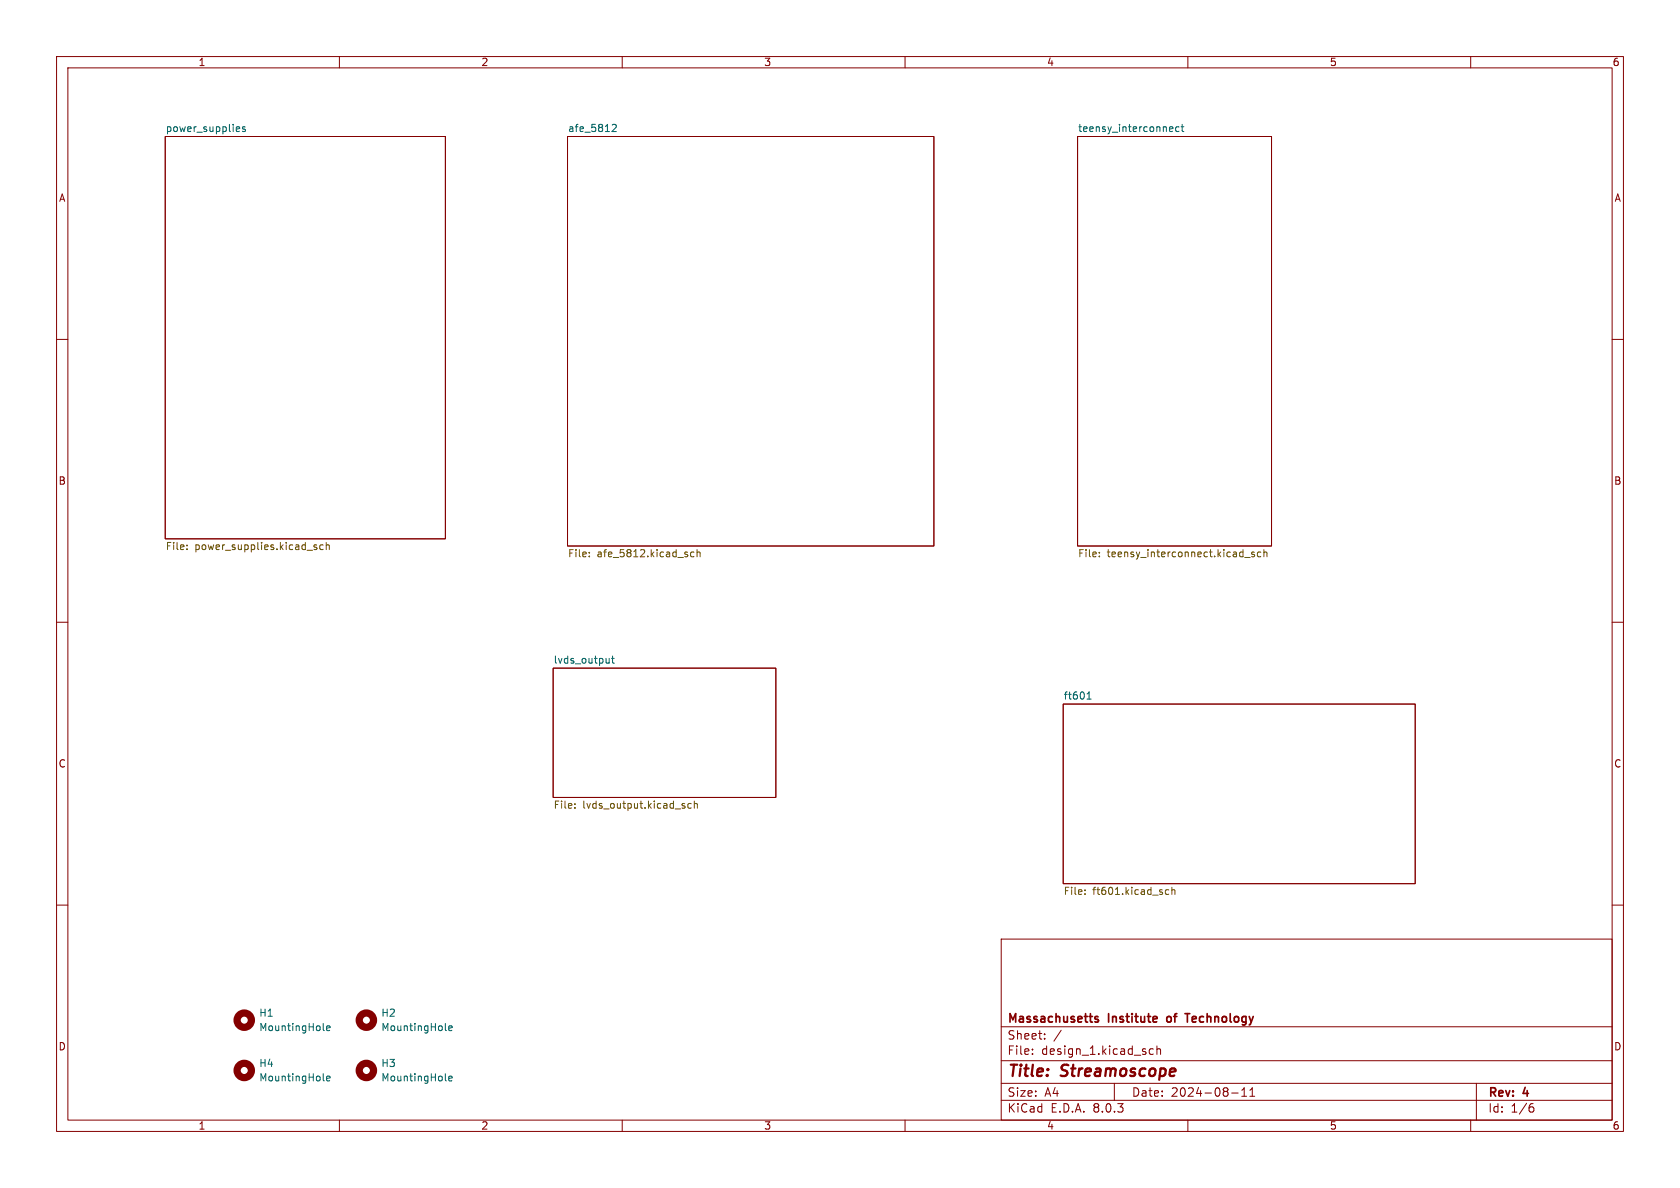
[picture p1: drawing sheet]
<svg xmlns="http://www.w3.org/2000/svg" width="297mm" height="210mm" viewBox="0 0 297 210" stroke-linecap="round" stroke-linejoin="round" font-family="sans-serif">
<g fill="none" stroke="#840000" stroke-width=".18">
<path d="M10 10h277v190h-277zM12 12h273v186h-273zM60 10v2M110 10v2M160 10v2M210 10v2M260 10v2M29.2 24.1h49.5v71.2h-49.5zM100.3 24.1h64.8v72.4h-64.8zM190.5 24.1h34.3v72.4h-34.3zM10 60h2M285 60h2"/>
<path d="M10 110h2M97.8 118.1h39.4v22.9h-39.4zM285 110h2M188 124.5h62.2v31.7h-62.2zM10 160h2M285 160h2M177 166h108v32h-108zM60 198v2M110 198v2M160 198v2M177 194.5h108M177 191.5h108"/>
<path d="M177 187.5h108M177 181.5h108M182.5 186.3v.1M182.5 185.5v.1M184.7 183.6v.1M184.7 182.8v.1M187.6 182.1l-1.3 2M197 191.5v3M203.9 185.5l-.4-.1-.3 .3v.4l.1 .2h.6M204.5 185.5l.2-.1 .4 .1 .1 .9M204.5 184.9v1.5M210 198v2"/>
<path d="M217.7 193.2h1.2M219.5 193.8h.9M219.5 192.7l.5-.4v1.5M221 193.8h.8M221 192.7l.4-.4v1.5M260 198v2M261 191.5v6.5M270.6 195.7h.3l.3 .3-.1 .5-.5 .1M271 195.1l-.4 .1"/>
</g>
<path d="M193.6 179.8h.5M206.3 179.8v.7M209.5 179.2h.8M209.9 179.2v1.5M193.6 180.1l.5 .2 .1 .2-.2 .2-.4-.1" fill="none" stroke="#840000" stroke-width=".3"/>
<g fill="none" stroke="#006464" stroke-width=".18">
<path d="M41.9 22.4l.4 .1 .1 .2-.6 .1M42.3 23.2l-.4 .1M43.3 22.5l-.3-.1-.1 .2v.2l.4 .1v.3h-.4M108.2 22.1l.5-.1 .3 .3-.8 1h.8M206.8 23.2h.5M206.8 22.5l.4-.1 .2 .3-.7 .1M208.4 22.5l-.3-.1-.3 .3 .2 .5h.4M208.8 22.4h.5M209 22v1.1l.3 .2M107.7 116.4v.8M107.7 117.1l-.4 .1M108.1 116.4h.5"/>
<path d="M108.3 116v1.1l.3 .1M192.2 123.6h.7M192.2 122.7l.3-.4v1.3M57.1 190.9l.2 .2M57.1 182l.2 .2M57.7 190.7l.6-.2v-.2l-.4-.1-.2 .2 .1 .6h.5M57.7 181.8l.6-.2v-.2l-.4-.1-.2 .2 .1 .6h.5M78.7 190.9l.2 .2M78.7 182l.2 .2M79.3 190.7l.6-.2v-.2l-.4-.1-.2 .2 .1 .6h.5M79.3 181.8l.6-.2v-.2l-.4-.1-.2 .2 .1 .6h.5"/>
</g>
<g fill="none" stroke="#725600" stroke-width=".18">
<path d="M33.1 97v.2M33.1 96.4v.1M55.6 96.7l.4 .1v.2l-.1 .2-.4-.1M55.6 96.4h.4M57.1 96.4l-.3-.1-.3 .3 .1 .5h.5M57.7 96.4l.2-.1 .3 .1v.8M57.7 95.9v1.3M104.2 98.3v.1M104.2 97.6v.2M122.7 97.6h-.4l-.2 .2 .1 .6h.5M123.2 97.7l.2-.1h.3l.1 .8M123.2 97.2v1.2"/>
<path d="M194.3 98.3v.1M194.3 97.6v.2M220.1 98.5h.9M221.7 97.6h-.3l-.1 .2v.1l.4 .2v.3h-.4M222.9 97.6h-.4l-.2 .2 .1 .6h.5M223.4 97.7l.2-.1h.3l.1 .8M223.4 97.2v1.2M101.6 142.8v.1M101.6 142.1v.1M120.7 142.5h.4v.2l-.2 .2h-.2M120.7 142l.4 .1M122.2 142.1l-.4-.1-.2 .3 .1 .5h.5"/>
<path d="M122.7 142.2l.2-.2 .3 .1 .1 .8M122.7 141.6v1.3M191.8 158v.1M191.8 157.3v.2M206.6 157.3h-.3l-.3 .2 .1 .6h.5M207.2 157.4l.2-.1h.3v.8M207.2 156.8v1.3"/>
</g>
<g fill="none" stroke="#840000" stroke-width="1.3">
<circle cx="43.2" cy="189.2" r="1.27"/>
<circle cx="43.2" cy="180.3" r="1.27"/>
<circle cx="64.8" cy="189.2" r="1.27"/>
<circle cx="64.8" cy="180.3" r="1.27"/>
</g>
<g font-size="2.8" fill="#840000">
<text x="178" y="190.9">Title:</text>
<text x="187.7" y="190.9">Streamoscope</text>
</g>
<g font-size="2.1" fill="#840000">
<text x="178" y="184">Sheet:</text>
<text x="178" y="181.2">Massachusetts</text>
<text x="196" y="181.2">Institute</text>
<text x="207" y="181.2">of</text>
<text x="210.9" y="181.2">Technology</text>
<text x="178" y="186.7">File:</text>
<text x="184.1" y="186.7">design_1.kicad_sch</text>
<text x="178" y="196.9">KiCad</text>
<text x="178" y="194.1">Size:</text>
<text x="184.7" y="194.1">A4</text>
<text x="185.7" y="196.9">E.D.A.</text>
<text x="193.3" y="196.9">8.0.3</text>
<text x="200" y="194.1">Date:</text>
<text x="207" y="194.1">2024-08-11</text>
<text x="263" y="194.3">Rev:</text>
<text x="263" y="196.9">Id:</text>
<text x="267.1" y="196.9">1/6</text>
<text x="269.4" y="194.3">4</text>
</g>
<g font-size="1.8" fill="#840000">
<text x="35" y="11.9">1</text>
<text x="85" y="11.9">2</text>
<text x="135" y="11.9">3</text>
<text x="185" y="11.9">4</text>
<text x="235" y="11.9">5</text>
<text x="285" y="11.9">6</text>
<text x="10.3" y="35.9">A</text>
<text x="285.3" y="35.9">A</text>
<text x="10.3" y="85.9">B</text>
<text x="285.3" y="85.9">B</text>
<text x="10.3" y="135.9">C</text>
<text x="285.3" y="135.9">C</text>
<text x="10.3" y="185.9">D</text>
<text x="285.3" y="185.9">D</text>
<text x="35" y="199.9">1</text>
<text x="85" y="199.9">2</text>
<text x="135" y="199.9">3</text>
<text x="185" y="199.9">4</text>
<text x="235" y="199.9">5</text>
<text x="285" y="199.9">6</text>
</g>
<g font-size="1.8" fill="#006464">
<text x="29.2" y="23.4">power_supplies</text>
<text x="100.3" y="23.4">afe_5812</text>
<text x="190.5" y="23.4">teensy_interconnect</text>
<text x="97.8" y="117.4">lvds_output</text>
<text x="188" y="123.7">ft601</text>
<text x="45.7" y="179.9">H1</text>
<text x="67.3" y="179.9">H2</text>
<text x="45.7" y="182.5">MountingHole</text>
<text x="67.3" y="182.5">MountingHole</text>
<text x="45.7" y="188.8">H4</text>
<text x="45.7" y="191.4">MountingHole</text>
<text x="67.3" y="188.8">H3</text>
<text x="67.3" y="191.4">MountingHole</text>
</g>
<g font-size="1.8" fill="#725600">
<text x="29.2" y="97.6">File:</text>
<text x="34.4" y="97.6">power_supplies.kicad_sch</text>
<text x="100.3" y="98.8">File:</text>
<text x="105.6" y="98.8">afe_5812.kicad_sch</text>
<text x="190.5" y="98.8">File:</text>
<text x="195.7" y="98.8">teensy_interconnect.kicad_sch</text>
<text x="97.8" y="143.3">File:</text>
<text x="103" y="143.3">lvds_output.kicad_sch</text>
<text x="188" y="158.5">File:</text>
<text x="193.2" y="158.5">ft601.kicad_sch</text>
</g>
</svg>
